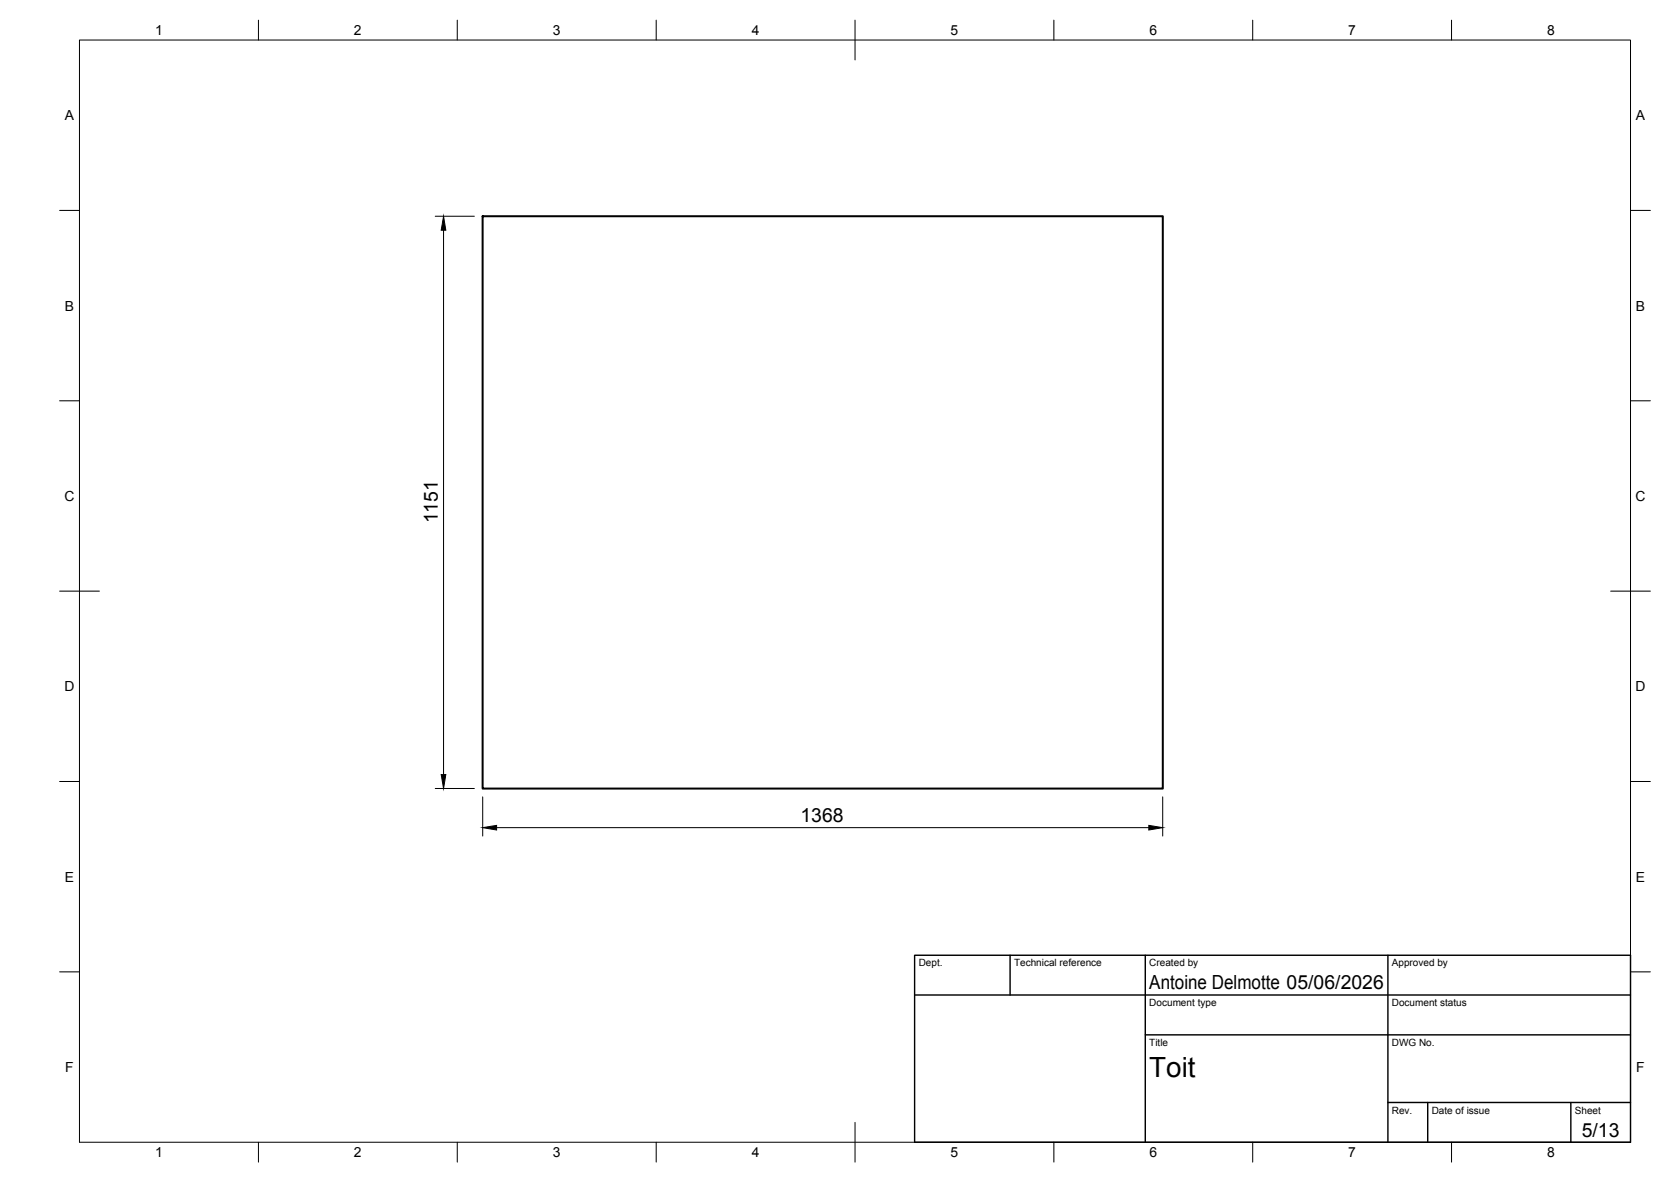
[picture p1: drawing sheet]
<svg xmlns="http://www.w3.org/2000/svg" width="420mm" height="297mm" viewBox="0 0 420 297" stroke-linecap="round" stroke-linejoin="round" font-family="sans-serif">
<!-- layer: Visible -->
<path d="M121.3 54.3h171.1v143.9h-171.1z" fill="none" stroke="#000" stroke-width=".51"/>
<!-- layer: BORDER -->
<g fill="none" stroke="#000" stroke-width=".25">
<path d="M20 10.1h390v276.9h-390zM65 5.1v5M115 5.1v5M165 5.1v5M215 5.1v10M265 5.1v5M315 5.1v5M365 5.1v5M15 52.9h5M410 52.9h5M15 100.7h5M410 100.7h5"/>
<path d="M15 148.6h10M405 148.6h10M15 196.4h5M410 196.4h5M15 244.2h5M410 244.2h5M65 287v5M115 287v5M165 287v5M215 282.1v9.9M265 287v5M315 287v5"/>
<path d="M365 287v5"/>
</g>
<!-- layer: TITLEBLOCK -->
<path d="M230 240.1h180v46.9h-180zM230 250h180M254 240.1v9.9M288 240.1v46.9M349 240.1v46.9M288 260.1h122M349 277.1h61M359 277.1v9.9M395 277.1v9.9" fill="none" stroke="#000" stroke-width=".36"/>
<!-- layer: FD_Dimensions -->
<path d="M109.4 54.3h9.9M111.5 57.9v136.8M109.4 198.1h9.9M121.4 200.3v9.8M124.9 208h164M292.4 200.3v9.8" fill="none" stroke="#000" stroke-width=".25"/>
<path d="M111.5 54.3l.6 3.6h-1.2zM110.9 194.7h1.2l-.6 3.4zM121.4 208l3.5-.6v1.2zM288.9 207.4l3.5 .6-3.5 .6z" fill="#000" stroke="#000" stroke-width=".25"/>
<text font-size="7" x="289" y="270.6">Toit</text>
<g font-size="4.9">
<text x="110.1" y="131.5" transform="rotate(-90 110.1 131.5)">1151</text>
<text x="201.3" y="206.5">1368</text>
<text x="289" y="248.5">Antoine Delmotte 05/06/2026</text>
<text x="397.7" y="285.7">5/13</text>
</g>
<g font-size="3.5">
<text x="39" y="8.8">1</text>
<text x="89" y="8.8">2</text>
<text x="139" y="8.8">3</text>
<text x="189" y="8.8">4</text>
<text x="239" y="8.8">5</text>
<text x="289" y="8.8">6</text>
<text x="339" y="8.8">7</text>
<text x="389" y="8.8">8</text>
<text x="16.3" y="30.2">A</text>
<text x="411.3" y="30.2">A</text>
<text x="16.3" y="78">B</text>
<text x="411.3" y="78">B</text>
<text x="16.2" y="125.9">C</text>
<text x="411.2" y="125.9">C</text>
<text x="16.2" y="173.7">D</text>
<text x="411.2" y="173.7">D</text>
<text x="16.3" y="221.6">E</text>
<text x="411.3" y="221.6">E</text>
<text x="16.4" y="269.4">F</text>
<text x="411.4" y="269.4">F</text>
<text x="39" y="290.8">1</text>
<text x="89" y="290.8">2</text>
<text x="139" y="290.8">3</text>
<text x="189" y="290.8">4</text>
<text x="239" y="290.8">5</text>
<text x="289" y="290.8">6</text>
<text x="339" y="290.8">7</text>
<text x="389" y="290.8">8</text>
</g>
<g font-size="2.5">
<text x="231" y="242.9">Dept.</text>
<text x="255" y="242.9">Technical reference</text>
<text x="289" y="242.9">Created by</text>
<text x="350" y="242.9">Approved by</text>
<text x="289" y="252.8">Document type</text>
<text x="350" y="252.8">Document status</text>
<text x="289" y="262.9">Title</text>
<text x="350" y="262.9">DWG No.</text>
<text x="350" y="279.9">Rev.</text>
<text x="360" y="279.9">Date of issue</text>
<text x="396" y="279.9">Sheet</text>
</g>
</svg>
